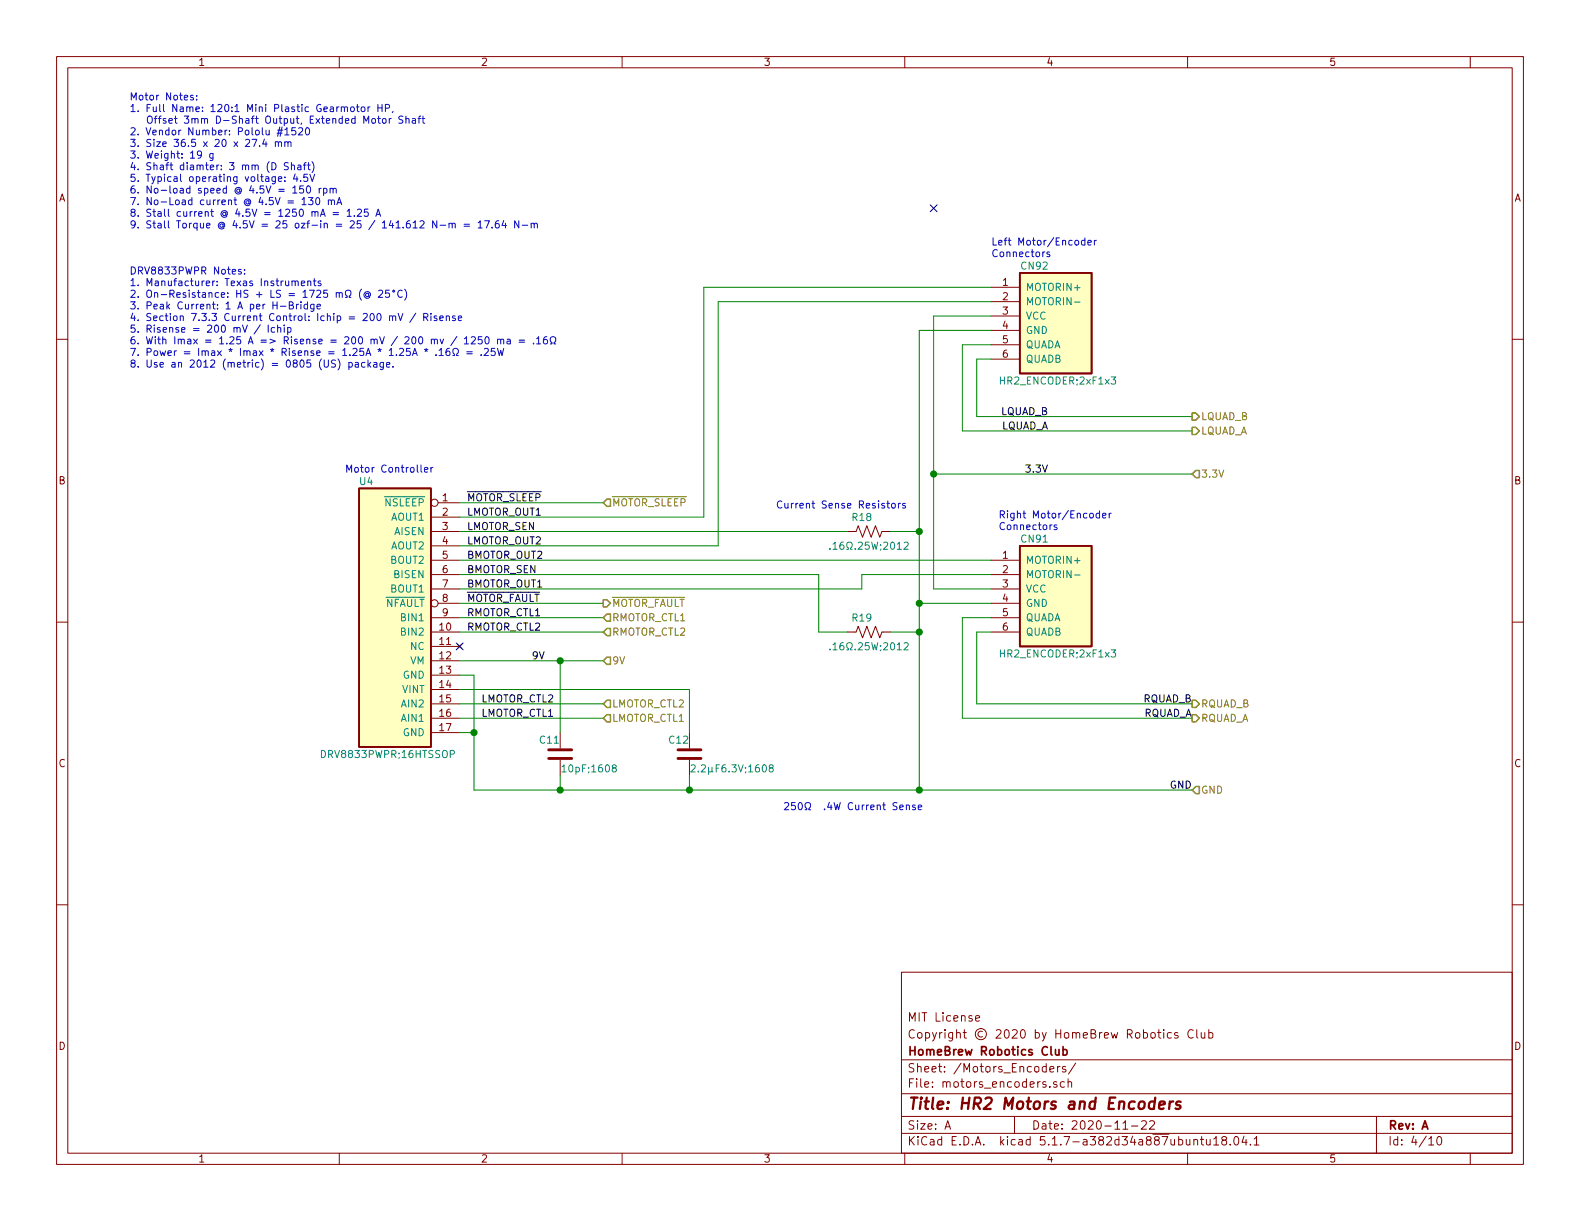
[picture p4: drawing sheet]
EESchema Schematic File Version 4
EELAYER 30 0
EELAYER END
$Descr A 11000 8500
encoding utf-8
Sheet 4 10
Title "HR2 Motors and Encoders"
Date "2020-11-22"
Rev "A"
Comp "HomeBrew Robotics Club"
Comment1 "Copyright © 2020 by HomeBrew Robotics Club "
Comment2 "MIT License"
Comment3 ""
Comment4 ""
$EndDescr
Wire Wire Line
	3300 5100 3300 4700
Text HLabel 4200 4900 2    50   Input ~ 0
LMOTOR_CTL2
Text HLabel 4200 4400 2    50   Input ~ 0
RMOTOR_CTL2
Text HLabel 4200 4300 2    50   Input ~ 0
RMOTOR_CTL1
Text HLabel 4200 4600 2    50   Input ~ 0
9V
Wire Wire Line
	3200 4300 4200 4300
Wire Wire Line
	3200 4400 4200 4400
Wire Wire Line
	3200 4600 3900 4600
Wire Wire Line
	3300 4700 3200 4700
Wire Wire Line
	3200 4900 4200 4900
Wire Wire Line
	3200 5100 3300 5100
Text HLabel 4200 5000 2    50   Input ~ 0
LMOTOR_CTL1
$Comp
L HR2:DRV8833PWPR;16HTSSOP U4
U 1 1
P 2300 3500
F 0 "U4" H 2550 3650 50  0000 C CNN
F 1 "DRV8833PWPR;16HTSSOP" H 2700 1750 50  0000 C CNN
F 2 "Package_SO:HTSSOP-16-1EP_4.4x5mm_P0.65mm_EP3.4x5mm_Mask3x3mm_ThermalVias" H 2500 3550 60  0001 L CNN
F 3 "Dual H-Bridge Motor Drive" H 2500 3350 60  0001 L CNN
F 4 "DualH-Bridge Motor Drive" H 2500 3250 60  0001 L CNN "Field5"
	1    2300 3500
	1    0    0    -1  
$EndComp
Wire Wire Line
	3200 5000 4200 5000
$Comp
L Device:C C12
U 1 1
P 4800 5250
F 0 "C12" H 4650 5350 50  0000 L CNN
F 1 "2.2µF6.3V;1608" H 4800 5150 50  0000 L CNN
F 2 "Capacitor_SMD:C_0603_1608Metric" H 4838 5100 50  0001 C CNN
F 3 "~" H 4800 5250 50  0001 C CNN
	1    4800 5250
	1    0    0    -1  
$EndComp
Wire Wire Line
	4800 5100 4800 4800
Wire Wire Line
	4800 4800 3200 4800
Wire Wire Line
	3300 5100 3300 5500
Wire Wire Line
	3300 5500 3900 5500
Wire Wire Line
	4800 5500 4800 5400
Connection ~ 3300 5100
Connection ~ 4800 5500
Wire Wire Line
	6900 4000 6000 4000
Wire Wire Line
	6000 4000 6000 4100
Wire Wire Line
	6000 4100 3200 4100
Wire Wire Line
	4900 2000 6900 2000
Text Label 3250 3600 0    50   ~ 0
LMOTOR_OUT1
Text Label 3250 3800 0    50   ~ 0
LMOTOR_OUT2
Text Label 3250 4300 0    50   ~ 0
RMOTOR_CTL1
Text Label 3250 4400 0    50   ~ 0
RMOTOR_CTL2
Text Label 3350 5000 0    50   ~ 0
LMOTOR_CTL1
Text Label 3350 4900 0    50   ~ 0
LMOTOR_CTL2
Wire Wire Line
	6900 2100 5000 2100
Wire Wire Line
	4900 2000 4900 3600
Wire Wire Line
	3200 3800 5000 3800
Wire Wire Line
	5000 2100 5000 3800
Wire Wire Line
	3200 3500 4200 3500
Text HLabel 4200 3500 2    50   Input ~ 0
~MOTOR_SLEEP
Text Label 3250 3500 0    50   ~ 0
~MOTOR_SLEEP
Text HLabel 4200 4200 2    50   Output ~ 0
~MOTOR_FAULT
Wire Wire Line
	3200 4200 4200 4200
Text Label 3250 4200 0    50   ~ 0
~MOTOR_FAULT
Wire Wire Line
	3200 3600 4900 3600
Wire Wire Line
	6200 3700 6400 3700
$Comp
L Device:R_US R18
U 1 1
P 6050 3700
F 0 "R18" V 5950 3650 50  0000 C CNN
F 1 ".16Ω.25W;2012" V 6150 3700 50  0000 C CNN
F 2 "Resistor_SMD:R_0805_2012Metric" V 6090 3690 50  0001 C CNN
F 3 "~" H 6050 3700 50  0001 C CNN
	1    6050 3700
	0    1    1    0   
$EndComp
Wire Wire Line
	3200 3900 6900 3900
Text HLabel 8300 3300 2    50   Input ~ 0
3.3V
Text HLabel 8300 2900 2    50   Output ~ 0
LQUAD_B
Text HLabel 8300 3000 2    50   Output ~ 0
LQUAD_A
Text HLabel 8300 5000 2    50   Output ~ 0
RQUAD_A
Text HLabel 8300 4900 2    50   Output ~ 0
RQUAD_B
Wire Wire Line
	6400 4200 6900 4200
Wire Wire Line
	5700 4000 3200 4000
Wire Wire Line
	6400 3700 6400 4200
Connection ~ 6400 3700
Connection ~ 6400 4200
Wire Wire Line
	6900 2300 6400 2300
Text HLabel 8300 5500 2    50   Input ~ 0
GND
Wire Wire Line
	6400 5500 8300 5500
Connection ~ 6400 5500
Wire Wire Line
	6900 4100 6500 4100
Wire Wire Line
	6500 4100 6500 3300
Wire Wire Line
	6500 2200 6900 2200
Wire Wire Line
	8300 3300 6500 3300
Connection ~ 6500 3300
Wire Wire Line
	6500 3300 6500 2200
Wire Wire Line
	6900 2400 6700 2400
Wire Wire Line
	6700 2400 6700 3000
Wire Wire Line
	6700 3000 8300 3000
Wire Wire Line
	6900 2500 6800 2500
Wire Wire Line
	6800 2500 6800 2900
Wire Wire Line
	6800 2900 8300 2900
Wire Wire Line
	6900 4300 6700 4300
Wire Wire Line
	8300 5000 6700 5000
Wire Wire Line
	6700 4300 6700 5000
Wire Wire Line
	8300 4900 6800 4900
Wire Wire Line
	6800 4900 6800 4400
Wire Wire Line
	6800 4400 6900 4400
Text Label 7300 3300 2    50   ~ 0
3.3V
Text Label 8300 5000 2    50   ~ 0
RQUAD_A
Text Label 8300 4900 2    50   ~ 0
RQUAD_B
Text Label 7300 3000 2    50   ~ 0
LQUAD_A
Text Label 7300 2900 2    50   ~ 0
LQUAD_B
Text Label 3700 4600 0    50   ~ 0
9V
Text Label 8300 5500 2    50   ~ 0
GND
Text Notes 5400 3550 0    50   ~ 0
Current Sense Resistors
Text Notes 5450 5650 0    50   ~ 0
250Ω  .4W Current Sense
Text Notes 2400 3300 0    50   ~ 0
Motor Controller\n
Text Notes 6950 3700 0    50   ~ 0
Right Motor/Encoder\nConnectors
Text Notes 6900 1800 0    50   ~ 0
Left Motor/Encoder\nConnectors
$Comp
L Device:C C11
U 1 1
P 3900 5250
F 0 "C11" H 3750 5350 50  0000 L CNN
F 1 "10pF;1608" H 3900 5150 50  0000 L CNN
F 2 "Capacitor_SMD:C_0603_1608Metric" H 3938 5100 50  0001 C CNN
F 3 "~" H 3900 5250 50  0001 C CNN
	1    3900 5250
	1    0    0    -1  
$EndComp
Wire Wire Line
	3900 5100 3900 4600
Connection ~ 3900 4600
Wire Wire Line
	3900 4600 4200 4600
Wire Wire Line
	3900 5400 3900 5500
Connection ~ 3900 5500
Wire Wire Line
	3900 5500 4800 5500
$Comp
L HR2:ENCODER;2xF1x3 CN92
U 1 1
P 7800 2000
F 0 "CN92" H 8500 2150 50  0000 R CNN
F 1 "HR2_ENCODER;2xF1x3" H 8650 1350 50  0000 R CNN
F 2 "HR2:ENCODER_2xF1x3" H 8000 2050 60  0001 L CNN
F 3 "HR2 Encoder Connectors" H 8000 1850 60  0001 L CNN
F 4 "HR2 Encoder Connector" H 8000 1750 60  0001 L CNN "Field5"
	1    7800 2000
	-1   0    0    -1  
$EndComp
$Comp
L HR2:ENCODER;2xF1x3 CN91
U 1 1
P 7800 3900
F 0 "CN91" H 8500 4050 50  0000 R CNN
F 1 "HR2_ENCODER;2xF1x3" H 8650 3250 50  0000 R CNN
F 2 "HR2:ENCODER_2xF1x3" H 8000 3950 60  0001 L CNN
F 3 "HR2 Encoder Connectors" H 8000 3750 60  0001 L CNN
F 4 "HR2 Encoder Connector" H 8000 3650 60  0001 L CNN "Field5"
	1    7800 3900
	-1   0    0    -1  
$EndComp
Text Notes 900  1600 0    50   ~ 0
Motor Notes:\n1. Full Name: 120:1 Mini Plastic Gearmotor HP,\n   Offset 3mm D-Shaft Output, Extended Motor Shaft\n2. Vendor Number: Pololu #1520\n3. Size 36.5 x 20 x 27.4 mm\n3. Weight: 19 g\n4. Shaft diamter: 3 mm (D Shaft)\n5. Typical operating voltage: 4.5V\n6. No-load speed @ 4.5V = 150 rpm\n7. No-Load current @ 4.5V = 130 mA\n8. Stall current @ 4.5V = 1250 mA = 1.25 A\n9. Stall Torque @ 4.5V = 25 ozf-in = 25 / 141.612 N-m = 17.64 N-m\n
Wire Wire Line
	6400 2300 6400 3700
Wire Wire Line
	3200 3700 5900 3700
Wire Wire Line
	5700 4400 5700 4000
Wire Wire Line
	5900 4400 5700 4400
Wire Wire Line
	6400 4200 6400 4400
Connection ~ 6400 4400
Wire Wire Line
	6400 4400 6200 4400
Wire Wire Line
	6400 4400 6400 5500
$Comp
L Device:R_US R19
U 1 1
P 6050 4400
F 0 "R19" V 5950 4350 50  0000 C CNN
F 1 ".16Ω.25W;2012" V 6150 4400 50  0000 C CNN
F 2 "Resistor_SMD:R_0805_2012Metric" V 6090 4390 50  0001 C CNN
F 3 "~" H 6050 4400 50  0001 C CNN
	1    6050 4400
	0    1    1    0   
$EndComp
Text Notes 900  2650 0    50   ~ 0
DRV8833PWPR Notes:\n1. Manufacturer: Texas Instruments\n2. On-Resistance: HS + LS = 1725 mΩ (@ 25°C)\n3. Peak Current: 1 A per H-Bridge\n4. Section 7.3.3 Current Control: Ichip = 200 mV / Risense\n5. Risense = 200 mV / Ichip\n6. With Imax = 1.25 A => Risense = 200 mV / 200 mv / 1250 ma = .16Ω\n7. Power = Imax * Imax * Risense = 1.25A * 1.25A * .16Ω = .25W\n8. Use an 2012 (metric) = 0805 (US) package.\n\n
Text Label 3250 3700 0    50   ~ 0
LMOTOR_SEN
Text Label 3250 4100 0    50   ~ 0
BMOTOR_OUT1
Text Label 3250 3900 0    50   ~ 0
BMOTOR_OUT2
Text Label 3250 4000 0    50   ~ 0
BMOTOR_SEN
Wire Wire Line
	4800 5500 6400 5500
NoConn ~ 3200 4500
NoConn ~ 6500 1450
$EndSCHEMATC
